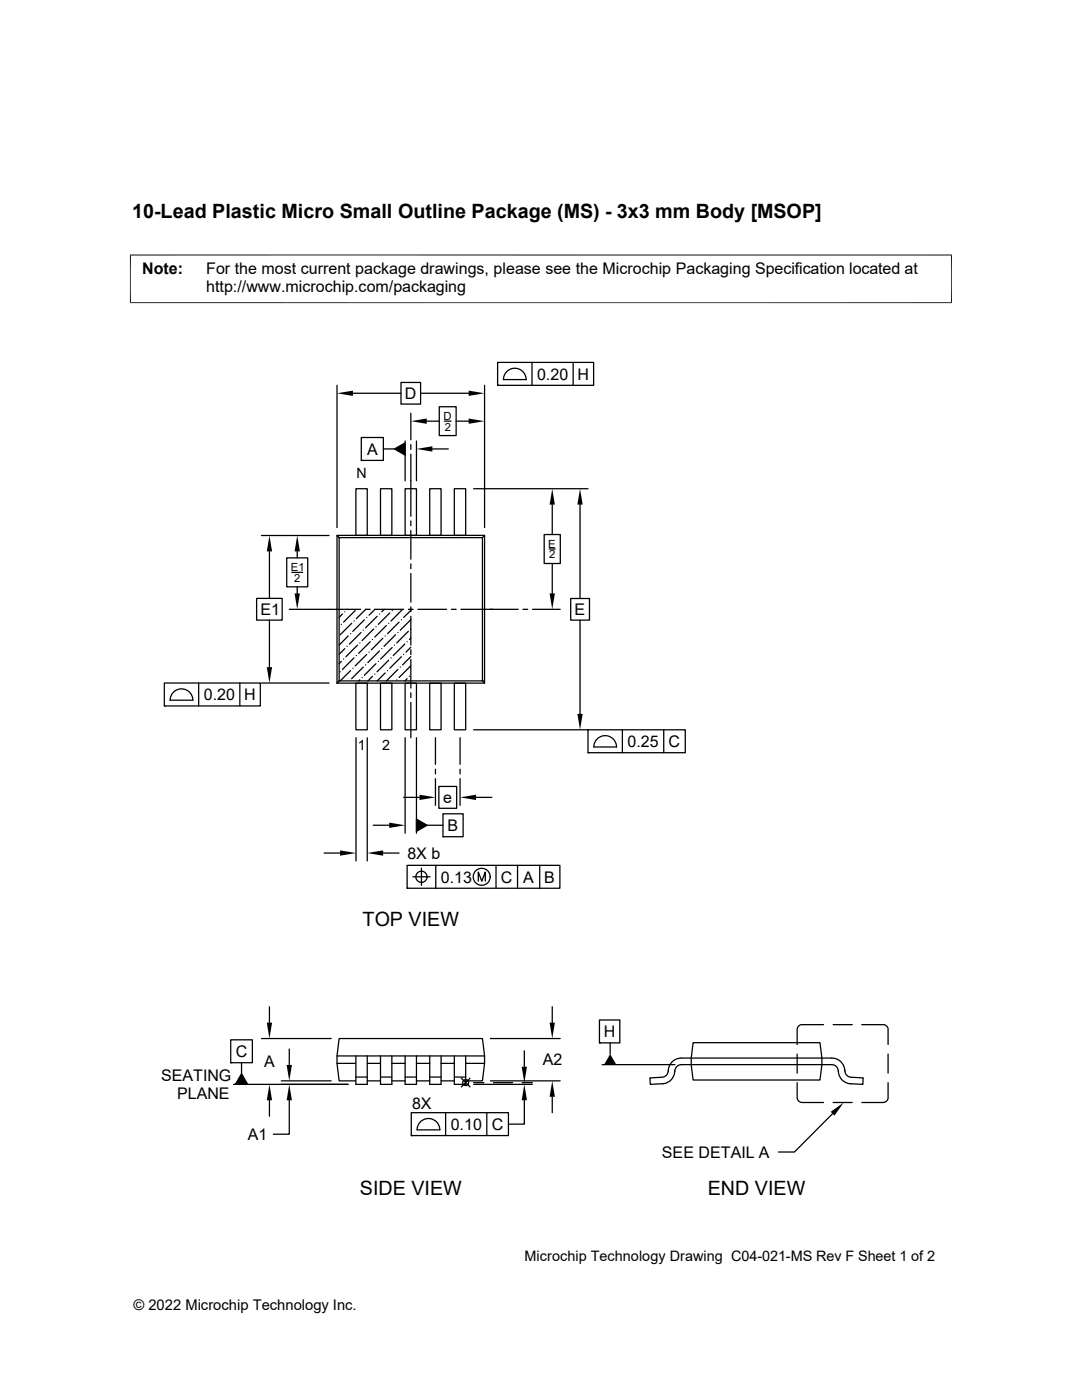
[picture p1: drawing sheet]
<svg xmlns="http://www.w3.org/2000/svg" width="216mm" height="279mm" viewBox="0 0 216 279" stroke-linecap="round" stroke-linejoin="round" font-family="sans-serif">
<g fill="none" stroke="#000" stroke-width=".25">
<path d="M67.2 76.9v28.4M70.4 78.5h9.6M80 76.3h3.9v4.3h-3.9zM83.9 78.5h9.6M96.7 76.9v28.4M99.3 72.3h19.1v4.6h-19.1zM99.3 76.9h.1M100.4 75.8h4.6a2.26 2.26 0 0 0-2.3-2.3 2.26 2.26 0 0 0-2.2 2.3M106.2 72.3v4.6M114.4 72.3v4.6M71 97.5h2.3v9.3h-2.3zM72.1 87.3h4.4v4.6h-4.4z"/>
<path d="M72.1 91.9h.1M75.9 97.5h2.3v9.3h-2.3zM76.5 89.6h2.2M78.7 89.6l2.1-1.2v2.4zM80.8 97.5h2.3v9.3h-2.3zM80.8 88v7.9M82 82.5v5.3M82 88.7v1M82 90.6v12.4M83.1 88v7.9M85.2 84.1h2.5M85.7 97.5h2.3v9.3h-2.3z"/>
<path d="M86.3 89.6h3.2M87.7 81.2h3.3v5.7h-3.3zM88.7 84.1h1.3M90.7 97.5h2.2v9.3h-2.2zM91 84.1h2.5M94.5 97.5h22.8M51.2 119.4h5.1v4.4h-5.1zM52.2 106.9h13.5M53.8 110v9.4M57.2 111.3h4.2v5.8h-4.2zM58.2 114.2h2.2M59.3 110v1.3"/>
<path d="M59.3 117.1v1.3M67.2 106.8l.5 .5M67.2 106.8h29.5v29.5h-29.5zM67.7 107.3h28.6v28.6h-28.6zM82 104v.9M82 105.9v5.7M82 112.5v1M82 114.4v5.8M96.7 106.8l-.4 .5M108.6 106.7h3.2v5.8h-3.2zM109.6 109.6h1.2M110.2 100.7v6"/>
<path d="M110.2 112.5v5.9M113.9 119.4h3.7v4.4h-3.7zM115.7 100.7v18.7M32.8 136.3h19.1v4.6h-19.1zM33.9 139.7h4.6M34 139.7a2.26 2.26 0 0 1 2.2-2.2 2.26 2.26 0 0 1 2.3 2.2M39.6 136.3v4.6M47.9 136.3v4.6M52.2 136.3h13.5M53.8 123.8v9.3M67.7 135.9l-.5 .4M67.9 134.1h.1"/>
<path d="M68.1 124.6h.1M68.1 132l-.4 .4M68.3 122.5l-.6 .7M68.6 131.5h.1M68.8 122.1h.1M68.8 129.5l-1.1 1.1M69.3 129h.1M69.3 121.6h.1M69.5 126.9l-1.8 1.8M70 126.5h.1M70 133.8l-2.1 2.1M70.2 124.4l-2.3 2.3"/>
<path d="M70.4 133.4h.1M70.6 123.9h.1M70.6 131.3l-2.3 2.3M70.9 121.9l-2.3 2.3M71 136.3h2.3v9.3h-2.3zM71.1 130.8h.1M71.3 128.8l-2.3 2.3M71.8 128.3h.1M71.8 135.7l-.2 .2M72 121.6h-14.3M72 126.2l-2.3 2.3M72.2 135.2h.1"/>
<path d="M72.5 125.8h.1M72.5 133.1l-2.3 2.3M72.7 123.7l-2.3 2.3M72.9 121.6h1M72.9 132.7h.1M73 121.6l-1.9 1.9M73.2 123.2h.1M73.2 130.6l-2.3 2.3M73.6 130.2h.1M73.9 128.1l-2.3 2.3M74.3 127.6h.1M74.3 135l-.9 .9"/>
<path d="M74.5 125.5l-2.3 2.3M74.8 134.5h.1M75 125.1h.1M75 132.5l-2.3 2.3M75.2 123l-2.3 2.3M75.5 132h.1M75.7 122.5h.1M75.7 129.9l-2.3 2.3M75.9 136.3h2.3v9.3h-2.3zM76.2 129.5h.1M76.4 127.4l-2.3 2.3M76.7 121.6l-.5 .5"/>
<path d="M76.9 126.9h.1M76.9 134.3l-1.6 1.6M77.1 124.8l-2.3 2.3M77.3 133.8h.1M77.6 124.4h.1M77.6 131.8l-2.4 2.3M77.8 122.3l-2.3 2.3M78 131.3h.1M78.3 121.9h.1M78.3 129.2l-2.4 2.3M78.7 128.8h.1M78.9 126.7l-2.3 2.3"/>
<path d="M79.2 135.7h.1M79.4 126.2h.1M79.4 133.6l-2.3 2.3M79.6 124.2l-2.3 2.3M79.9 133.1h.1M80.1 123.7h.1M80.1 131.1l-2.3 2.3M80.3 121.6l-2.3 2.3M80.5 121.6h-5.7l-1.2 1.2M80.5 130.6h.1M80.8 128.5l-2.3 2.3M80.8 136.3h2.3v9.3h-2.3z"/>
<path d="M81.2 128.1h.1M81.2 135.4l-.4 .5M81.5 126l-2.3 2.3M81.5 121.6h.9M81.7 135h.1M81.9 125.5h.1M81.9 132.9l-2.3 2.3M82 121.1v1M82 123v5.7M82 129.7v.9M82 131.6v5.7M82 138.3v.9"/>
<path d="M82 121.8l-1.5 1.4M82 123.7l-2.1 2.1M82 127.3l-.3 .3M82 129.2l-1 1M82 131l-1.7 1.7M83.4 121.6h5.7M85.7 136.3h2.3v9.3h-2.3zM90.1 121.6h.9M90.7 136.3h2.2v9.3h-2.2zM92 121.6h11.4M96.3 135.9l.4 .4M96.3 135.9h.1"/>
<path d="M104.4 121.6h.9M106.3 121.6h5.5M115.7 123.8v18.7M32.8 140.9h.1M71 147.2v24.6M73.3 147.2v24.6M80.5 159.1h3.2M80.8 147.2v19.1M82 140.2v7M83.1 147.2v19.1M86.9 147.2v5.3M86.9 153.5v1"/>
<path d="M86.9 155.4v5.3M87.6 157h3.5v4.3h-3.5zM91.8 147.2v5.3M91.8 153.5v1M91.8 155.4v5.3M94.5 145.6h22.8M95 159.1h3.1M117.3 145.6h19.4v4.6h-19.4zM117.3 150.2h.1M123 149.1a2.26 2.26 0 0 0-2.2-2.3 2.26 2.26 0 0 0-2.3 2.3h4.5M124.2 145.6v4.6M132.4 145.6v4.6"/>
<path d="M64.7 170.2h3.2M74.5 164.7h3.2M76.5 170.2h3.1M81.2 172.7h30.5v4.6h-30.5zM81.2 177.3h.1M82.4 175h3.4M83.1 163.5l2.1 1.2-2.1 1.2zM84.1 173.3v3.4M85.2 164.7h3.2M87 172.7v4.6M88.4 162.4h4v4.6h-4zM88.4 167h.1"/>
<path d="M95.4 175.9v-1.9l.7 1.9 .7-1.9v1.9M99 172.7v4.6M103.3 172.7v4.6M107.7 172.7v4.6M46 207.5h4.4v4.6h-4.4zM46 212.1h.1M46.6 216.4h22.8M48.2 212.1v2.2M48.2 214.3l1.2 2.1h-2.4zM52.2 207.3h13.9M53.8 200.9v3.2M53.8 219.6v3.2"/>
<path d="M56.1 215.7h10M57.7 219.6v6.8h-3.2M57.7 209.4v3.1M67.2 212.2h3.7M67.2 210.7h29.5M71 214.9h2.3M71 210.7v5.7h2.3v-5.7M73.3 215.7h2.6M73.3 212.2h2.6M75.9 214.9h2.3M75.9 210.7v5.7h2.3v-5.7M78.2 215.7h2.6"/>
<path d="M78.2 212.2h2.6M80.8 214.9h2.3M80.8 210.7v5.7h2.3v-5.7M83.1 215.7h2.6M83.1 212.2h2.6M85.7 214.9h2.3M85.7 210.7v5.7h2.3v-5.7M88 215.7h2.7M88 212.2h2.7M90.7 214.9h2.2M90.7 210.7v5.7h2.2v-5.7M92.1 215.2l1.7 1.7"/>
<path d="M92.9 212.2h3.8M93.8 215.2l-1.7 1.7M94.5 216.4h11.7M94.5 216.1h2.1M96.7 210.7l-.4-3.4h-28.6l-.5 3.4v1.5l.5 3.5h3.2M96.7 210.7v1.5l-.4 3.5h-3.4M97.9 215.7h13.9M97.9 207.3h13.9M98.5 216.1h3.8M104.2 216.1h2M104.6 219.6v4.7h-3.1M104.6 209.7v3.2"/>
<path d="M110.2 200.9v3.2M110.2 218.9v3.2M119.6 203.6h4.1v4.5h-4.1zM119.6 208.1h.1M120.2 212.5h14.5M121.8 208.1v2.3M138.3 208.1h25.3l.4 3.1v1.3l-.4 3h-25.3l-.4-3v-1.3zM159.1 216.1v3.1a.99 .99 0 0 0 1 .8h4.2M159.1 210.4v3.8M164.3 204.5h-4.4l-.5 .2-.3 .6v3.1M166.2 204.5h3.9M168.6 213.8a2.61 2.61 0 0 0-2.6-2.6h-30a2.73 2.73 0 0 0-2.7 2.8l-.2 .4-.5 .5-2.9 .2 .1 1.3 2.4-.1"/>
<path d="M168.6 213.8a1.31 1.31 0 0 0 1.2 1.2l2.4 .1v1.3l-2.4-.1a2.82 2.82 0 0 1-2.6-3 1.27 1.27 0 0 0-1.2-.8h-30a1.47 1.47 0 0 0-1.4 1.6 2.6 2.6 0 0 1-2.4 2.2M172 204.5h4.4l.5 .2 .3 .6v3.1M177.2 216.1v3.1a.99 .99 0 0 1-1 .8h-4.2M177.2 210.4v3.8M82.1 222.1h19.4v4.5h-19.4zM82.1 226.6h.1M87.8 225.5a2.26 2.26 0 0 0-2.3-2.3 2.26 2.26 0 0 0-2.3 2.3h4.6M88.9 222.1v4.5M97.1 222.1v4.5M166.1 222.3l-7.6 7.6h-3.2M166.2 220h3.9"/>
<circle cx="84.1" cy="175" r="1.12"/>
<circle cx="96.1" cy="175" r="1.69"/>
<circle cx="92.9" cy="216" r=".59"/>
</g>
<path d="M26 50.8v9.7M189.9 50.8v9.7M189.9 50.9h-164M25.9 60.4h164" fill="none" stroke="#000" stroke-width=".2"/>
<g fill="#000">
<path d="M67.2 78.5l3.2-.5v1zM93.5 78l3.2 .5-3.2 .5zM78.7 89.6l2.1-1.2v2.4zM82 84.1l3.2-.6v1.1zM83.1 89.6l3.2-.5v1zM93.5 83.5l3.2 .6-3.2 .5zM53.8 106.9l.5 3.1h-1.1zM58.8 118.4h1l-.5 3.2zM59.3 106.9l.5 3.1h-1zM109.7 118.4h1l-.5 3.2zM110.2 97.5l.5 3.2h-1zM115.7 97.5l.6 3.2h-1.1z"/>
<path d="M53.2 133.1h1.1l-.5 3.2zM83.7 158.6l3.2 .5-3.2 .6zM91.8 159.1l3.2-.5v1.1zM115.2 142.5h1.1l-.6 3.1zM67.9 169.7l3.1 .5-3.1 .6zM73.3 170.2l3.2-.5v1.1zM77.7 164.2l3.1 .5-3.1 .5zM83.1 163.5l2.1 1.2-2.1 1.2zM48.2 214.3l1.2 2.1h-2.4zM53.8 216.4l.5 3.2h-1.1zM53.2 204.1h1.1l-.5 3.2zM57.2 212.5h1.1l-.6 3.2z"/>
<path d="M57.7 216.4l.6 3.2h-1.1zM104.1 212.9h1.1l-.6 3.2zM104.6 216.4l.6 3.2h-1.1zM110.2 215.7l.5 3.2h-1zM109.7 204.1h1l-.5 3.2zM121.8 210.4l1.2 2.1h-2.5zM165.8 221.9l2.6-1.9-1.9 2.7z"/>
</g>
<g font-size="3.9">
<text x="26.4" y="43.5">10-Lead Plastic Micro Small Outline Package (MS) - 3x3 mm Body [MSOP]</text>
<text x="72.3" y="184.8">TOP VIEW</text>
<text x="71.8" y="238.5">SIDE VIEW</text>
<text x="141.2" y="238.5">END VIEW</text>
</g>
<g font-size="3.2">
<text x="28.4" y="54.7">Note:</text>
<text x="41.1" y="58.3">http://www.microchip.com/packaging</text>
<text x="41.1" y="54.7">For the most current package drawings, please see the Microchip Packaging Specification located at</text>
<text x="107.2" y="75.8">0.20</text>
<text x="115.3" y="75.8">H</text>
<text x="80.8" y="79.6">D</text>
<text x="73.2" y="90.7">A</text>
<text x="52" y="122.7">E1</text>
<text x="114.6" y="122.7">E</text>
<text x="40.7" y="139.7">0.20</text>
<text x="48.7" y="139.7">H</text>
<text x="125.2" y="149.1">0.25</text>
<text x="133.4" y="149.1">C</text>
<text x="88.5" y="160.3">e</text>
<text x="89.3" y="165.8">B</text>
<text x="81.3" y="171.4">8X b</text>
<text x="88" y="176.1">0.13</text>
<text x="99.9" y="176.1">C</text>
<text x="104.4" y="176.1">A</text>
<text x="108.6" y="176.1">B</text>
<text x="120.5" y="207">H</text>
<text x="32.2" y="215.7">SEATING</text>
<text x="47" y="210.9">C</text>
<text x="52.7" y="213">A</text>
<text x="108.3" y="212.6">A2</text>
<text x="35.3" y="219.4">PLANE</text>
<text x="82.2" y="221.3">8X</text>
<text x="49.4" y="227.5">A1</text>
<text x="89.9" y="225.5">0.10</text>
<text x="98.1" y="225.5">C</text>
<text x="132.1" y="231.1">SEE DETAIL A</text>
</g>
<g font-size="2.9">
<text x="104.7" y="251.7">Microchip Technology Drawing C04-021-MS Rev F Sheet 1 of 2</text>
<text x="26.6" y="261.3">© 2022 Microchip Technology Inc.</text>
</g>
<g font-size="2.8">
<text x="71.1" y="95.4">N</text>
<text x="71.4" y="149.8">1</text>
<text x="76.3" y="149.8">2</text>
</g>
<g font-size="2.2">
<text x="88.5" y="83.8">D</text>
<text x="88.7" y="85.9">2</text>
<text x="58.1" y="114">E1</text>
<text x="109.4" y="109.3">E</text>
<text x="109.6" y="111.4">2</text>
<text x="58.7" y="116.1">2</text>
</g>
</svg>
